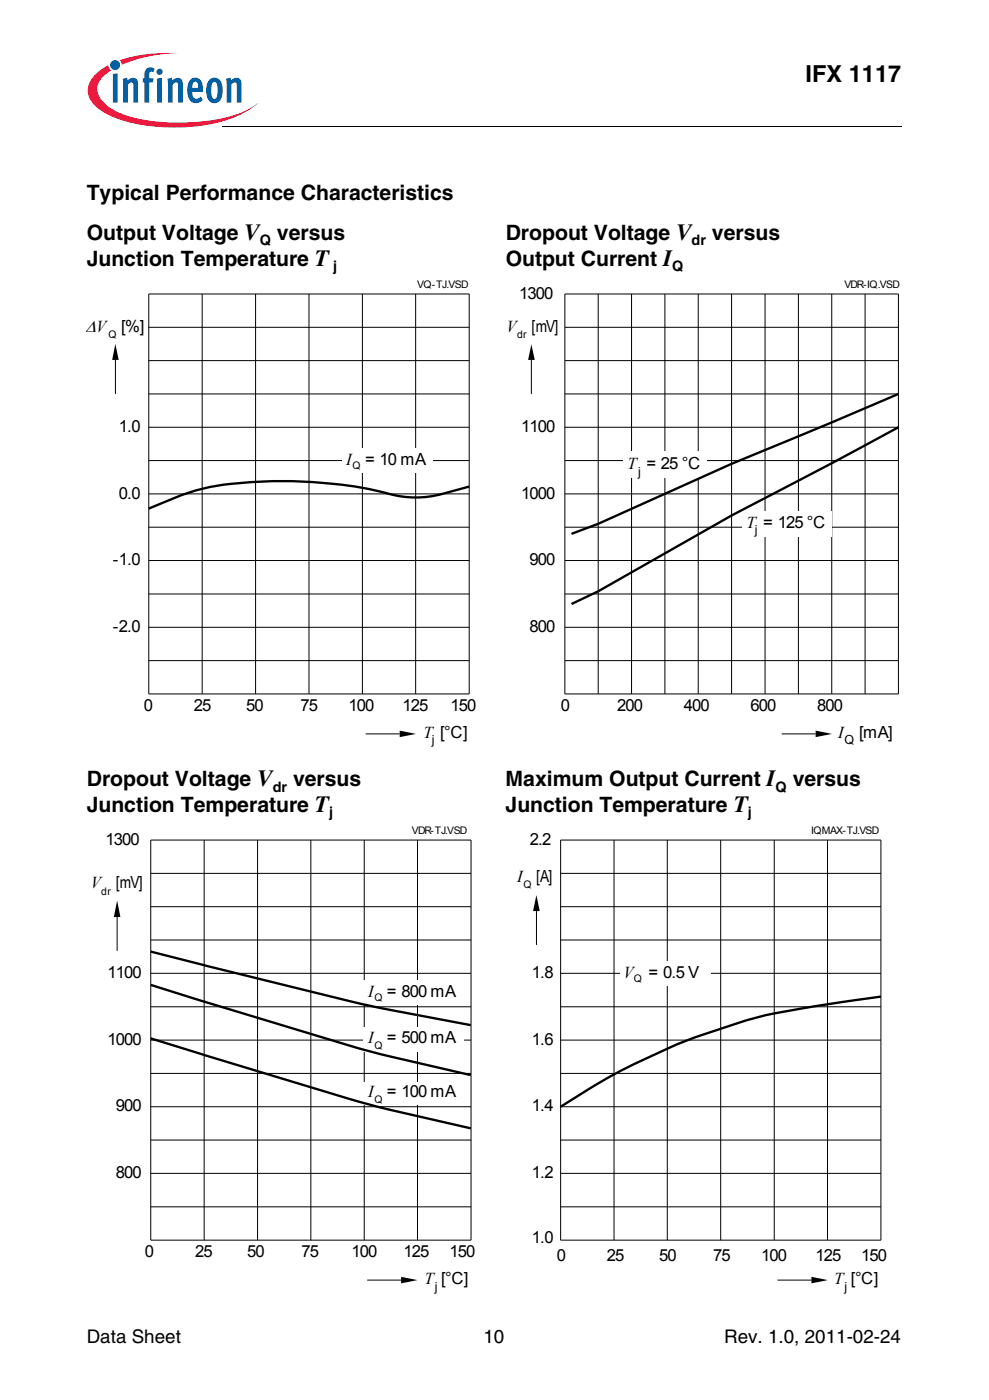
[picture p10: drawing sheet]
<svg xmlns="http://www.w3.org/2000/svg" width="148mm" height="210mm" viewBox="0 0 148 210" stroke-linecap="round" stroke-linejoin="round" font-family="sans-serif">
<circle cx="17.2" cy="9.7" r=".75" fill="#0166b3"/>
<g fill="#ed1a40">
<path d="M18 9l2.3-.6a25.2 25.2 0 0 1 6.4-.4 21.9 21.9 0 0 0-8 1.5l-.4 .2z"/>
<path d="M14.2 11.3l1.2-1.1 .8-.4 .1 .3 .3 .5a3.4 3.4 0 0 0-2 2.9 4.1 4.1 0 0 0 2.5 3 22.4 22.4 0 0 0 11 1.9 22.2 22.2 0 0 0 9.1-2l1.4-.9a12.7 12.7 0 0 1-6.4 3 28.7 28.7 0 0 1-14.7-.7 7.8 7.8 0 0 1-4-2.9 2.98 2.98 0 0 1 .7-3.6z"/>
</g>
<g fill="#0166b3">
<path d="M16.9 11.1l.7-.1v4.4h-.7z"/>
<path d="M18.4 11.8l.6-.2 .1 .5a.84 .84 0 0 1 1-.4 .84 .84 0 0 1 .6 .9v2.8h-.7l-.1-2.9a.29 .29 0 0 0-.4-.1l-.3 .3v2.7h-.7z"/>
<path d="M22 10.3l.3-.2 .7 .1 .2 .1-.2 .5a.35 .35 0 0 0-.6 .1v.8h.6l-.1 .7h-.5v3h-.8v-3h-.2v-.7h.2v-.4a1.22 1.22 0 0 1 .4-1z"/>
<path d="M25.1 11.8l.6-.2 .1 .5a.84 .84 0 0 1 1-.4 .84 .84 0 0 1 .6 .9v2.8h-.7v-2.9a.29 .29 0 0 0-.5-.1l-.3 .3v2.7h-.7z"/>
<path d="M33.9 11.8l.6-.2 .1 .5a.84 .84 0 0 1 1-.4 .84 .84 0 0 1 .6 .9v2.8h-.7l-.1-2.9a.29 .29 0 0 0-.4-.1l-.3 .3v2.7h-.7z"/>
<path d="M23.4 10.8a.5 .5 0 0 1 1 0 .5 .5 0 0 1-1 0zM23.6 11.8l.7-.1v3.7h-.7z"/>
<path d="M28.6 11.9a1.07 1.07 0 0 1 1.1-.2 1.07 1.07 0 0 1 .6 .9l.1 1.2h-1.6a.74 .74 0 0 0 .3 .9 .74 .74 0 0 0 1-.2l.3 .5a1.28 1.28 0 0 1-1.5 .4 1.28 1.28 0 0 1-.8-1.3v-1a1.86 1.86 0 0 1 .5-1.2zM29.1 12.3l-.2 .2-.1 .7h.9v-.5a.42 .42 0 0 0-.6-.4z"/>
<path d="M31.4 11.9a1.18 1.18 0 0 1 1.3-.1 1.18 1.18 0 0 1 .6 1.2 2.26 2.26 0 0 1-.8 2.4 1.26 1.26 0 0 1-1.6-1.4 2.78 2.78 0 0 1 .5-2.1zM31.8 12.4l-.1 .4-.1 1a.88 .88 0 0 0 .5 1 1.21 1.21 0 0 0 .5-1.3 1.09 1.09 0 0 0-.5-1.2z"/>
</g>
<path d="M33.4 18.8v.2z" fill="#000"/>
<path d="M33.4 18.9h101.6" fill="none" stroke="#000" stroke-width=".15"/>
<path d="M13 20.4h32.8v3.4h-32.8z" fill="#fff"/>
<g fill="none" stroke="#000" stroke-width=".15">
<path d="M17.3 54v5.1M22.3 44.1h48v59.9h-48zM22.3 59.1h48M22.3 54.1h48M22.3 49.1h48M30.3 44.1v59.9M38.3 44.1v59.9M54.3 44.1v59.9M62.3 44.1v59.9M22.3 79h48M22.3 74h48M22.3 69.1h48"/>
<path d="M22.3 64.1h48M22.3 99h48M22.3 94.1h48M22.3 89.1h48M22.3 84h48M54.8 110h5.1"/>
</g>
<g fill="#000">
<path d="M17.3 51.6l.5 2.4h-1z" fill-rule="evenodd"/>
<path d="M59.9 109.5l2.3 .6-2.3 .4z" fill-rule="evenodd"/>
</g>
<path d="M51.3 67.2h13.5v3.7h-13.5z" fill="#fff"/>
<g fill="none" stroke="#000" stroke-width=".15">
<path d="M46.3 44.1v59.9M17.5 137.5v5.1M22.6 126h48v59.9h-48zM22.6 135.9h48M22.6 130.9h48M30.6 126v59.9M38.6 126v59.9M46.6 126v59.9M54.6 126v59.9M62.5 126v59.9M22.6 155.9h48M22.6 150.9h48"/>
<path d="M22.6 145.9h48M22.6 140.9h48M22.6 175.9h48M22.6 170.9h48M22.6 165.9h48M22.6 160.9h48M22.6 180.9h48M55 191.9h5.1"/>
</g>
<path d="M70.3 72.9a30.4 30.4 0 0 1-6.7 1.6 18.1 18.1 0 0 1-7.1-.9 67.9 67.9 0 0 0-25.7-.4l-1.8 .4a56.7 56.7 0 0 0-6.7 2.7" fill="none" stroke="#000" stroke-width=".35"/>
<g fill="#000">
<path d="M17.5 135.1l.5 2.4h-.9z" fill-rule="evenodd"/>
<path d="M60.1 191.4l2.4 .5-2.4 .5z" fill-rule="evenodd"/>
</g>
<g fill="#fff">
<path d="M54.5 153.9h15v3.8h-15z"/>
<path d="M54.5 146.9h15v3.8h-15z"/>
<path d="M54.5 162.3h15v3.3h-15z"/>
</g>
<path d="M22.6 142.7l31.4 7.8 16.5 3.2M22.6 147.7l31.2 9.5 4 1 12.7 3M22.6 155.7l31.2 9.5 4 1 12.7 3" fill="none" stroke="#000" stroke-width=".35"/>
<g fill="none" stroke="#000" stroke-width=".15">
<path d="M79.6 54v5.1M84.6 44.1h50v59.9h-50zM84.6 59.1h50M84.6 54.1h50M84.6 49.1h50M89.6 44.1v59.9M94.6 44.1v59.9M99.6 44.1v59.9M104.6 44.1v59.9M109.6 44.1v59.9M114.6 44.1v59.9M119.6 44.1v59.9"/>
<path d="M124.6 44.1v59.9M129.6 44.1v59.9M84.6 79h50M84.6 74h50M84.6 69.1h50M84.6 64.1h50M84.6 99h50M84.6 94.1h50M84.6 89.1h50M84.6 84h50M117.1 110h5.1"/>
</g>
<g fill="#000">
<path d="M79.6 51.6l.5 2.4h-1z"/>
<path d="M122.2 109.5l2.4 .5-2.4 .5z" fill-rule="evenodd"/>
</g>
<g fill="#fff">
<path d="M111.2 76.6h13.4v3.8h-13.4z"/>
<path d="M93.4 67.7h12.5v3.9h-12.5z"/>
</g>
<path d="M134.6 59.1l-25 10.4-20 9-4 1.5M134.6 64.1l-11.4 6.1-13.6 7.1-20 11.4-4 1.9" fill="none" stroke="#000" stroke-width=".35"/>
<g fill="none" stroke="#000" stroke-width=".15">
<path d="M80.4 136.6v5.1M84 126h48v59.9h-48zM84 135.9h48M84 130.9h48M92 126v59.9M100 126v59.9M108 126v59.9M116 126v59.9M124 126v59.9M84 155.9h48M84 150.9h48M84 145.9h48"/>
<path d="M84 140.9h48M84 175.9h48M84 170.9h48M84 165.9h48M84 160.9h48M84 180.9h48M116.5 191.9h5.1"/>
</g>
<g fill="#000">
<path d="M80.3 134.2l.6 2.4h-1z" fill-rule="evenodd"/>
<path d="M121.6 191.4l2.3 .5-2.3 .5z" fill-rule="evenodd"/>
</g>
<path d="M93 144.1h13.5v3.7h-13.5z" fill="#fff"/>
<path d="M132 149.4l-8.5 1.2-7.5 1.3a113.3 113.3 0 0 0-12.7 3.9l-2.5 1.1-4.8 2.2a69.4 69.4 0 0 0-7.8 4.2l-4.2 2.6" fill="none" stroke="#000" stroke-width=".35"/>
<text font-size="3.5" x="120.7" y="12.2">IFX 1117</text>
<g font-size="3.2">
<text x="13" y="30">Typical Performance Characteristics</text>
<text x="13" y="36">Output Voltage V</text>
<text x="13" y="39.9">Junction Temperature T</text>
<text x="41.5" y="36">versus</text>
<text x="75.8" y="36">Dropout Voltage V</text>
<text x="75.8" y="39.9">Output Current I</text>
<text x="106.7" y="36">versus</text>
<text x="13" y="117.9">Dropout Voltage V</text>
<text x="43.9" y="117.9">versus</text>
<text x="75.8" y="117.9">Maximum Output Current I</text>
<text x="118.8" y="117.9">versus</text>
<text x="13" y="121.8">Junction Temperature T</text>
<text x="75.8" y="121.8">Junction Temperature T</text>
</g>
<g font-size="2.8">
<text x="13" y="201.3">Data Sheet</text>
<text x="72.4" y="201.3">10</text>
<text x="108.5" y="201.3">Rev. 1.0, 2011-02-24</text>
</g>
<text font-size="2.6" x="12.8" y="49.8">ΔV</text>
<g font-size="2.5">
<text x="77.8" y="44.8">1300</text>
<text x="18.1" y="49.8">[%]</text>
<text x="75.9" y="49.8">V</text>
<text x="79.6" y="49.8">[mV]</text>
<text x="17.8" y="64.8">1.0</text>
<text x="78.1" y="64.8">1100</text>
<text x="51.9" y="69.8">I</text>
<text x="54.7" y="69.8">= 10 mA</text>
<text x="94" y="70.4">T = 25 °C</text>
<text x="17.8" y="74.7">0.0</text>
<text x="78.1" y="74.7">1000</text>
<text x="111.8" y="79.1">T = 125 °C</text>
<text x="16.9" y="84.7">-1.0</text>
<text x="79.3" y="84.7">900</text>
<text x="16.9" y="94.7">-2.0</text>
<text x="79.3" y="94.7">800</text>
<text x="21.6" y="106.6">0</text>
<text x="29.1" y="106.6">25</text>
<text x="36.9" y="106.6">50</text>
<text x="45" y="106.6">75</text>
<text x="52.2" y="106.6">100</text>
<text x="60.3" y="106.6">125</text>
<text x="67.5" y="106.6">150</text>
<text x="84" y="106.6">0</text>
<text x="92.5" y="106.6">200</text>
<text x="102.4" y="106.6">400</text>
<text x="112.5" y="106.6">600</text>
<text x="122.4" y="106.6">800</text>
<text x="63.4" y="110.7">T [°C]</text>
<text x="125.6" y="110.7">I</text>
<text x="128.7" y="110.7">[mA]</text>
<text x="15.8" y="126.6">1300</text>
<text x="79.4" y="126.6">2.2</text>
<text x="13.6" y="133.2">V</text>
<text x="17.4" y="133.2">[mV]</text>
<text x="77.5" y="132.3">I [A]</text>
<text x="16.1" y="146.6">1100</text>
<text x="55.2" y="149.4">I = 800 mA</text>
<text x="79.7" y="146.6">1.8</text>
<text x="93.4" y="146.6">V</text>
<text x="97.2" y="146.6">= 0.5 V</text>
<text x="16.1" y="156.6">1000</text>
<text x="55.2" y="156.3">I = 500 mA</text>
<text x="79.7" y="156.6">1.6</text>
<text x="17.4" y="166.6">900</text>
<text x="55.2" y="164.5">I = 100 mA</text>
<text x="79.7" y="166.6">1.4</text>
<text x="17.4" y="176.6">800</text>
<text x="79.7" y="176.6">1.2</text>
<text x="21.7" y="188.5">0</text>
<text x="29.2" y="188.5">25</text>
<text x="37" y="188.5">50</text>
<text x="45.1" y="188.5">75</text>
<text x="52.6" y="188.5">100</text>
<text x="60.5" y="188.5">125</text>
<text x="67.3" y="188.5">150</text>
<text x="79.7" y="186.3">1.0</text>
<text x="83.4" y="189.1">0</text>
<text x="90.9" y="189.1">25</text>
<text x="98.7" y="189.1">50</text>
<text x="106.8" y="189.1">75</text>
<text x="114" y="189.1">100</text>
<text x="122.2" y="189.1">125</text>
<text x="129" y="189.1">150</text>
<text x="63.6" y="192.6">T [°C]</text>
<text x="125" y="192.6">T [°C]</text>
</g>
<g font-size="2.2">
<text x="38.9" y="36.8">Q</text>
<text x="49.9" y="40.7">j</text>
<text x="100.7" y="40.7">Q</text>
<text x="103.6" y="36.8">dr</text>
<text x="40.9" y="118.7">dr</text>
<text x="116.2" y="118.7">Q</text>
<text x="49.3" y="122.6">j</text>
<text x="112.1" y="122.6">j</text>
</g>
<g font-size="1.9">
<text x="95.6" y="71.3">j</text>
<text x="113.1" y="80.1">j</text>
<text x="64.7" y="111.6">j</text>
<text x="126.5" y="111.6">Q</text>
<text x="65.2" y="193.5">j</text>
<text x="126.5" y="193.5">j</text>
</g>
<g font-size="1.6">
<text x="62.5" y="43.2">VQ-TJ.VSD</text>
<text x="126.5" y="43.2">VDR-IQ.VSD</text>
<text x="16.3" y="50.7">Q</text>
<text x="77.5" y="50.7">dr</text>
<text x="52.8" y="70.4">Q</text>
<text x="61.7" y="125.1">VDR-TJ.VSD</text>
<text x="121.5" y="125.1">IQMAX-TJ.VSD</text>
<text x="15.2" y="134.1">dr</text>
<text x="78.4" y="133.2">Q</text>
<text x="95" y="147.3">Q</text>
<text x="56.1" y="150.1">Q</text>
<text x="56.1" y="157.3">Q</text>
<text x="56.1" y="165.4">Q</text>
</g>
</svg>
